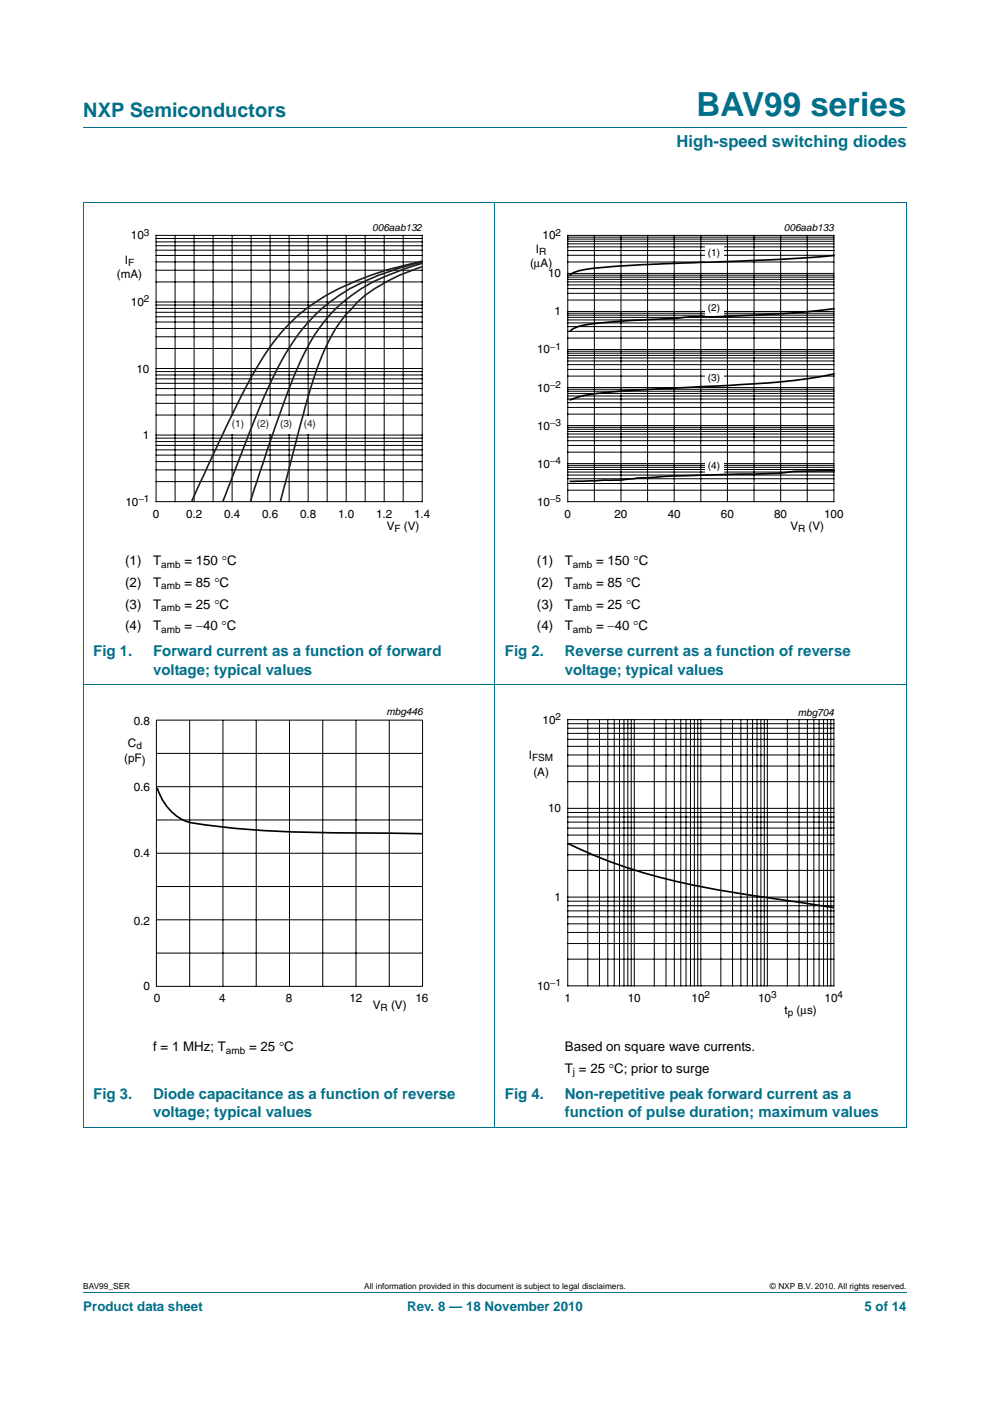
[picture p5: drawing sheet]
<svg xmlns="http://www.w3.org/2000/svg" width="210mm" height="297mm" viewBox="0 0 210 297" stroke-linecap="round" stroke-linejoin="round" font-family="sans-serif">
<path d="M17.7 27h174.6M17.6 42.9h174.7M17.7 42.9v196.1M105 42.8v196.3M192.3 42.9v196.1M17.6 145.2h174.7M17.6 239h174.7M17.7 273.9h174.6" fill="none" stroke="#00708a" stroke-width=".21"/>
<path d="M20.4 47.1h81.9v66.3h-81.9z" fill="none" stroke="#fff" stroke-width=".21"/>
<g fill="none" stroke="#000" stroke-width=".21">
<path d="M33.1 49.9h56.5v56.5h-56.5zM33.1 59.8h56.5M33.1 57.3h56.5M33.1 55.5h56.5M33.1 54.2h56.5M33.1 53h56.5M33.1 52.1h56.5M33.1 51.3h56.5M33.1 50.6h56.5M37.1 49.9v56.5M41.2 49.9v56.5M45.2 49.9v56.5"/>
<path d="M49.2 49.9v56.5M53.3 49.9v56.5M57.3 49.9v56.5M61.3 49.9v56.5M65.4 49.9v56.5M69.4 49.9v56.5M73.4 49.9v56.5M77.5 49.9v56.5M81.5 49.9v56.5M85.5 49.9v56.5M33.1 79.5h56.5M33.1 78.8h56.5"/>
<path d="M33.1 78.1h56.5M33.1 73.9h56.5M33.1 71.4h56.5M33.1 69.6h56.5M33.1 68.3h56.5M33.1 67.2h56.5M33.1 66.2h56.5M33.1 65.4h56.5M33.1 64.7h56.5M33.1 64h56.5M33.1 99.6h56.5M33.1 97.9h56.5"/>
<path d="M33.1 96.5h56.5M33.1 95.4h56.5M33.1 94.4h56.5M33.1 93.6h56.5M33.1 92.9h56.5M33.1 92.2h56.5M33.1 88h56.5M33.1 85.5h56.5M33.1 83.8h56.5M33.1 82.4h56.5M33.1 81.3h56.5M33.1 80.3h56.5"/>
<path d="M33.1 102.1h56.5"/>
</g>
<g fill="#fff">
<path d="M48.6 88.2h3.8v3.7h-3.8z"/>
<path d="M53.9 88.2h3.8v3.7h-3.8z"/>
<path d="M58.8 88.2h3.8v3.7h-3.8z"/>
<path d="M63.8 88.2h3.8v3.7h-3.8z"/>
</g>
<path d="M89.6 55.4a66.2 66.2 0 0 0-22.6 8.6 40.3 40.3 0 0 0-12.6 14.1 356.2 356.2 0 0 0-12.5 25.4l-1.3 2.9M89.6 56.5a36.7 36.7 0 0 0-13.8 7.5l-1.2 1.4a32.5 32.5 0 0 0-7.3 12.7 421 421 0 0 0-7.5 26.9l-.3 1.4M89.6 55.8a55.4 55.4 0 0 0-13 5.4 34.8 34.8 0 0 0-13.5 16.9 386.1 386.1 0 0 0-10 28.3M89.6 55.5l-.5 .1a61 61 0 0 0-14.9 5.6 39.2 39.2 0 0 0-16 18.3 367.6 367.6 0 0 0-10.4 25.5l-.6 1.4" fill="none" stroke="#231f20" stroke-width=".35"/>
<path d="M107.7 47.1h81.9v66.3h-81.9z" fill="none" stroke="#fff" stroke-width=".21"/>
<g fill="none" stroke="#000" stroke-width=".21">
<path d="M120.4 49.9h56.5v56.5h-56.5zM120.4 59.8h56.5M120.4 59.2h56.5M120.4 58.8h56.5M120.4 58.3h56.5M120.4 58h56.5M120.4 55.5h56.5M120.4 54.1h56.5M120.4 53.1h56.5M120.4 52.3h56.5M120.4 51.7h56.5M120.4 51.2h56.5"/>
<path d="M120.4 50.7h56.5M120.4 50.3h56.5M126.1 49.9v56.5M131.7 49.9v56.5M137.4 49.9v56.5M143 49.9v56.5M148.6 49.9v56.5M154.3 49.9v56.5M159.9 49.9v56.5M165.6 49.9v56.5M171.2 49.9v56.5M120.4 79.7h56.5"/>
<path d="M120.4 77.3h56.5M120.4 76.5h56.5M120.4 75.9h56.5M120.4 75.4h56.5M120.4 74.9h56.5M120.4 74.5h56.5M120.4 74.1h56.5M120.4 71.7h56.5M120.4 70.3h56.5M120.4 69.2h56.5M120.4 68.5h56.5M120.4 67.8h56.5"/>
<path d="M120.4 67.3h56.5M120.4 66.8h56.5M120.4 66.4h56.5M120.4 66h56.5M120.4 62.2h56.5M120.4 61.2h56.5M120.4 60.4h56.5M120.4 99.5h56.5M120.4 99.1h56.5M120.4 98.7h56.5M120.4 98.3h56.5M120.4 95.9h56.5"/>
<path d="M120.4 94.4h56.5M120.4 93.4h56.5M120.4 92.7h56.5M120.4 92h56.5M120.4 91.5h56.5M120.4 91h56.5M120.4 90.6h56.5M120.4 90.2h56.5M120.4 87.8h56.5M120.4 86.4h56.5M120.4 85.4h56.5M120.4 84.6h56.5"/>
<path d="M120.4 84h56.5M120.4 83.4h56.5M120.4 82.9h56.5M120.4 82.5h56.5M120.4 82.2h56.5M120.4 103.9h56.5M120.4 102.5h56.5M120.4 101.5h56.5M120.4 100.7h56.5M120.4 100.1h56.5"/>
</g>
<g fill="#fff">
<path d="M149.5 52h3.9v3.6h-3.9z"/>
<path d="M149.5 63.4h3.9v3.6h-3.9z"/>
<path d="M149.5 78h3.9v3.5h-3.9z"/>
<path d="M149.5 96.7h3.9v3.5h-3.9z"/>
</g>
<path d="M176.9 54.2a739 739 0 0 1-36.1 1.7l-10.2 .6-5.7 .5a8.3 8.3 0 0 0-3.9 1.2M176.9 79.3a118.2 118.2 0 0 1-19.8 2.2l-23.1 1.3a61.8 61.8 0 0 0-11.3 1.4l-1.7 .6M176.9 65.5a311 311 0 0 1-31.6 1.8l-10.8 .6a82.3 82.3 0 0 0-11.8 1.3l-1.1 .5-.6 .4M176.9 99.8l-8.5 .1-2.8 .4-5.7 .2a296.6 296.6 0 0 0-29.3 1.3l-9.6 .3M33.3 167.1a10.4 10.4 0 0 0 7.3 7.3 233.2 233.2 0 0 0 37.4 2.2l11.6 .2M120.5 178.8a119.1 119.1 0 0 0 35.3 10.5l21 3.1" fill="none" stroke="#000" stroke-width=".35"/>
<g fill="none" stroke="#000" stroke-width=".21">
<path d="M120.4 63.6h56.5M120.4 78.3h56.5M33.2 152.7h56.4v56.4h-56.4zM33.2 159.7h56.4M40.2 152.7v56.4M47.3 152.7v56.4M54.3 152.7v56.4M61.4 152.7v56.4M68.5 152.7v56.4M75.5 152.7v56.4M82.6 152.7v56.4M120.4 152.6h56.5v56.4h-56.5z"/>
<path d="M120.4 158.2h56.5M120.4 156.8h56.5M120.4 155.5h56.5M120.4 154.4h56.5M120.4 153.4h56.5M124.7 152.6v56.4M127.2 152.6v56.4M128.9 152.6v56.4M130.3 152.6v56.4M131.4 152.6v56.4M132.3 152.6v56.4M133.2 152.6v56.4"/>
<path d="M133.9 152.6v56.4M134.5 152.6v56.4M138.8 152.6v56.4M141.3 152.6v56.4M143 152.6v56.4M144.4 152.6v56.4M145.5 152.6v56.4M146.5 152.6v56.4M147.3 152.6v56.4M148 152.6v56.4M148.6 152.6v56.4M152.9 152.6v56.4"/>
<path d="M155.4 152.6v56.4M157.1 152.6v56.4M158.5 152.6v56.4M159.6 152.6v56.4M160.6 152.6v56.4M161.4 152.6v56.4M162.1 152.6v56.4M162.8 152.6v56.4M167 152.6v56.4M169.5 152.6v56.4M171.2 152.6v56.4M172.6 152.6v56.4"/>
<path d="M173.7 152.6v56.4M174.7 152.6v56.4M175.5 152.6v56.4M176.2 152.6v56.4M33.2 166.8h56.4M33.2 173.8h56.4M120.4 178.9h56.5M120.4 177.1h56.5M120.4 175.6h56.5M120.4 174.3h56.5M120.4 173.2h56.5M120.4 172.3h56.5"/>
<path d="M120.4 171.4h56.5M120.4 165.7h56.5M120.4 162.4h56.5M120.4 160.1h56.5M33.2 180.9h56.4M33.2 188h56.4M33.2 195h56.4M120.4 197.7h56.5M120.4 195.9h56.5M120.4 194.4h56.5M120.4 193.1h56.5M120.4 192h56.5"/>
<path d="M120.4 191.1h56.5M120.4 190.2h56.5M120.4 184.5h56.5M120.4 181.2h56.5M33.2 202.1h56.4M120.4 203.4h56.5M120.4 200h56.5"/>
</g>
<path d="M20.5 149.9h81.8v66.3h-81.8zM107.7 149.8h81.9v66.3h-81.9z" fill="none" stroke="#fff" stroke-width=".21"/>
<text font-size="7" fill="#00708a" x="147.7" y="24.6">BAV99 series</text>
<text font-size="4.2" fill="#00708a" x="17.7" y="24.9">NXP Semiconductors</text>
<text font-size="3.5" fill="#00708a" x="143.5" y="31.1">High-speed switching diodes</text>
<g font-size="3.2" fill="#00708a">
<text x="19.8" y="139.2">Fig 1.</text>
<text x="32.5" y="139.2">Forward current as a function of forward</text>
<text x="32.5" y="143">voltage; typical values</text>
<text x="107.1" y="139.2">Fig 2.</text>
<text x="119.8" y="143">voltage; typical values</text>
<text x="119.8" y="139.2">Reverse current as a function of reverse</text>
<text x="19.8" y="233">Fig 3.</text>
<text x="32.5" y="233">Diode capacitance as a function of reverse</text>
<text x="107.1" y="233">Fig 4.</text>
<text x="119.8" y="233">Non-repetitive peak forward current as a</text>
<text x="32.5" y="236.9">voltage; typical values</text>
<text x="119.8" y="236.9">function of pulse duration; maximum values</text>
</g>
<g font-size="2.8">
<text x="26.6" y="119.9">(1)</text>
<text x="32.5" y="119.9">T</text>
<text x="39.1" y="119.9">= 150 °C</text>
<text x="113.9" y="119.9">(1)</text>
<text x="119.8" y="119.9">T</text>
<text x="126.4" y="119.9">= 150 °C</text>
<text x="26.6" y="124.5">(2)</text>
<text x="32.5" y="124.5">T</text>
<text x="39.1" y="124.5">= 85 °C</text>
<text x="113.9" y="124.5">(2)</text>
<text x="119.8" y="124.5">T</text>
<text x="126.4" y="124.5">= 85 °C</text>
<text x="26.6" y="129.1">(3)</text>
<text x="32.5" y="129.1">T</text>
<text x="39.1" y="129.1">= 25 °C</text>
<text x="113.9" y="129.1">(3)</text>
<text x="119.8" y="129.1">T</text>
<text x="126.4" y="129.1">= 25 °C</text>
<text x="26.6" y="133.6">(4)</text>
<text x="32.5" y="133.6">T</text>
<text x="39.1" y="133.6">= −40 °C</text>
<text x="113.9" y="133.6">(4)</text>
<text x="119.8" y="133.6">T</text>
<text x="126.4" y="133.6">= −40 °C</text>
<text x="32.5" y="222.9">f = 1 MHz; T</text>
<text x="52.8" y="222.9">= 25 °C</text>
<text x="119.8" y="222.9">Based on square wave currents.</text>
<text x="119.8" y="227.5">T = 25 °C; prior to surge</text>
</g>
<g font-size="2.8" fill="#00708a">
<text x="17.7" y="277.9">Product data sheet</text>
<text x="86.4" y="277.9">Rev. 8 — 18 November 2010</text>
<text x="183.4" y="277.9">5 of 14</text>
</g>
<g font-size="2.5">
<text x="27.8" y="50.8">10</text>
<text x="113.7" y="53.6">I</text>
<text x="115.1" y="50.8">10</text>
<text x="24.8" y="58.9">(mA)</text>
<text x="26.5" y="55.9">I</text>
<text x="112.4" y="56.6">(μA)</text>
<text x="116.3" y="58.8">10</text>
<text x="27.8" y="64.9">10</text>
<text x="117.6" y="66.9">1</text>
<text x="113.9" y="74.9">10</text>
<text x="28.9" y="79">10</text>
<text x="113.9" y="83">10</text>
<text x="30.3" y="93.1">1</text>
<text x="113.9" y="91.1">10</text>
<text x="113.9" y="99.1">10</text>
<text x="26.6" y="107.2">10</text>
<text x="113.9" y="107.2">10</text>
<text x="32.4" y="109.7">0</text>
<text x="39.5" y="109.7">0.2</text>
<text x="47.5" y="109.7">0.4</text>
<text x="55.6" y="109.7">0.6</text>
<text x="63.6" y="109.7">0.8</text>
<text x="71.7" y="109.7">1.0</text>
<text x="79.8" y="109.7">1.2</text>
<text x="82.1" y="112.3">V</text>
<text x="85.7" y="112.3">(V)</text>
<text x="87.8" y="109.7">1.4</text>
<text x="119.7" y="109.7">0</text>
<text x="130.3" y="109.7">20</text>
<text x="141.6" y="109.7">40</text>
<text x="152.9" y="109.7">60</text>
<text x="164.2" y="109.7">80</text>
<text x="167.6" y="112.3">V</text>
<text x="171.5" y="112.3">(V)</text>
<text x="174.8" y="109.7">100</text>
<text x="28.4" y="153.8">0.8</text>
<text x="115.1" y="153.4">10</text>
<text x="26.3" y="161.5">(pF)</text>
<text x="27.1" y="158.3">C</text>
<text x="112.2" y="161">I</text>
<text x="28.4" y="167.8">0.6</text>
<text x="113.1" y="164.4">(A)</text>
<text x="116.3" y="172.2">10</text>
<text x="28.4" y="181.8">0.4</text>
<text x="117.6" y="191.1">1</text>
<text x="28.4" y="196.2">0.2</text>
<text x="30.4" y="210">0</text>
<text x="113.9" y="209.9">10</text>
<text x="32.6" y="212.5">0</text>
<text x="46.5" y="212.5">4</text>
<text x="60.6" y="212.5">8</text>
<text x="74.1" y="212.5">12</text>
<text x="79.1" y="213.9">V</text>
<text x="82.9" y="213.9">(V)</text>
<text x="88.1" y="212.5">16</text>
<text x="119.7" y="212.4">1</text>
<text x="133.2" y="212.4">10</text>
<text x="146.7" y="212.4">10</text>
<text x="160.8" y="212.4">10</text>
<text x="166.4" y="214.9">t</text>
<text x="168.9" y="214.9">(μs)</text>
<text x="174.9" y="212.4">10</text>
</g>
<g font-size="2.1">
<text x="30.5" y="50">3</text>
<text x="79" y="49.1">006aab132</text>
<text x="117.8" y="50">2</text>
<text x="166.3" y="49.1">006aab133</text>
<text x="27.2" y="56.4">F</text>
<text x="114.4" y="54.1">R</text>
<text x="150.1" y="54.4">(1)</text>
<text x="30.5" y="64.1">2</text>
<text x="150.1" y="66">(2)</text>
<text x="116.7" y="74.2">−1</text>
<text x="116.7" y="82.3">−2</text>
<text x="150.1" y="80.7">(3)</text>
<text x="116.7" y="90.3">−3</text>
<text x="116.7" y="98.4">−4</text>
<text x="150.1" y="99.5">(4)</text>
<text x="29.4" y="106.5">−1</text>
<text x="116.7" y="106.5">−5</text>
<text x="83.7" y="112.8">F</text>
<text x="169.3" y="112.8">R</text>
<text x="34.2" y="120.4">amb</text>
<text x="34.2" y="125">amb</text>
<text x="121.5" y="120.4">amb</text>
<text x="121.5" y="125">amb</text>
<text x="34.2" y="129.6">amb</text>
<text x="121.5" y="129.6">amb</text>
<text x="34.2" y="134.2">amb</text>
<text x="121.5" y="134.2">amb</text>
<text x="82" y="151.7">mbg446</text>
<text x="117.8" y="152.7">2</text>
<text x="169.2" y="151.7">mbg704</text>
<text x="28.9" y="158.8">d</text>
<text x="112.9" y="161.5">FSM</text>
<text x="116.7" y="209.1">−1</text>
<text x="80.7" y="214.4">R</text>
<text x="149.4" y="211.7">2</text>
<text x="163.5" y="211.7">3</text>
<text x="167.1" y="215.4">p</text>
<text x="177.7" y="211.7">4</text>
<text x="47.9" y="223.4">amb</text>
<text x="121.5" y="228">j</text>
</g>
<g font-size="2.1" fill="#231f20">
<text x="49.2" y="90.6">(1)</text>
<text x="54.5" y="90.6">(2)</text>
<text x="59.4" y="90.6">(3)</text>
<text x="64.4" y="90.6">(4)</text>
</g>
<g font-size="1.8">
<text x="17.7" y="273.3">BAV99_SER</text>
<text x="77.3" y="273.3">All information provided in this document is subject to legal disclaimers.</text>
<text x="163.3" y="273.3">© NXP B.V. 2010. All rights reserved.</text>
</g>
</svg>
